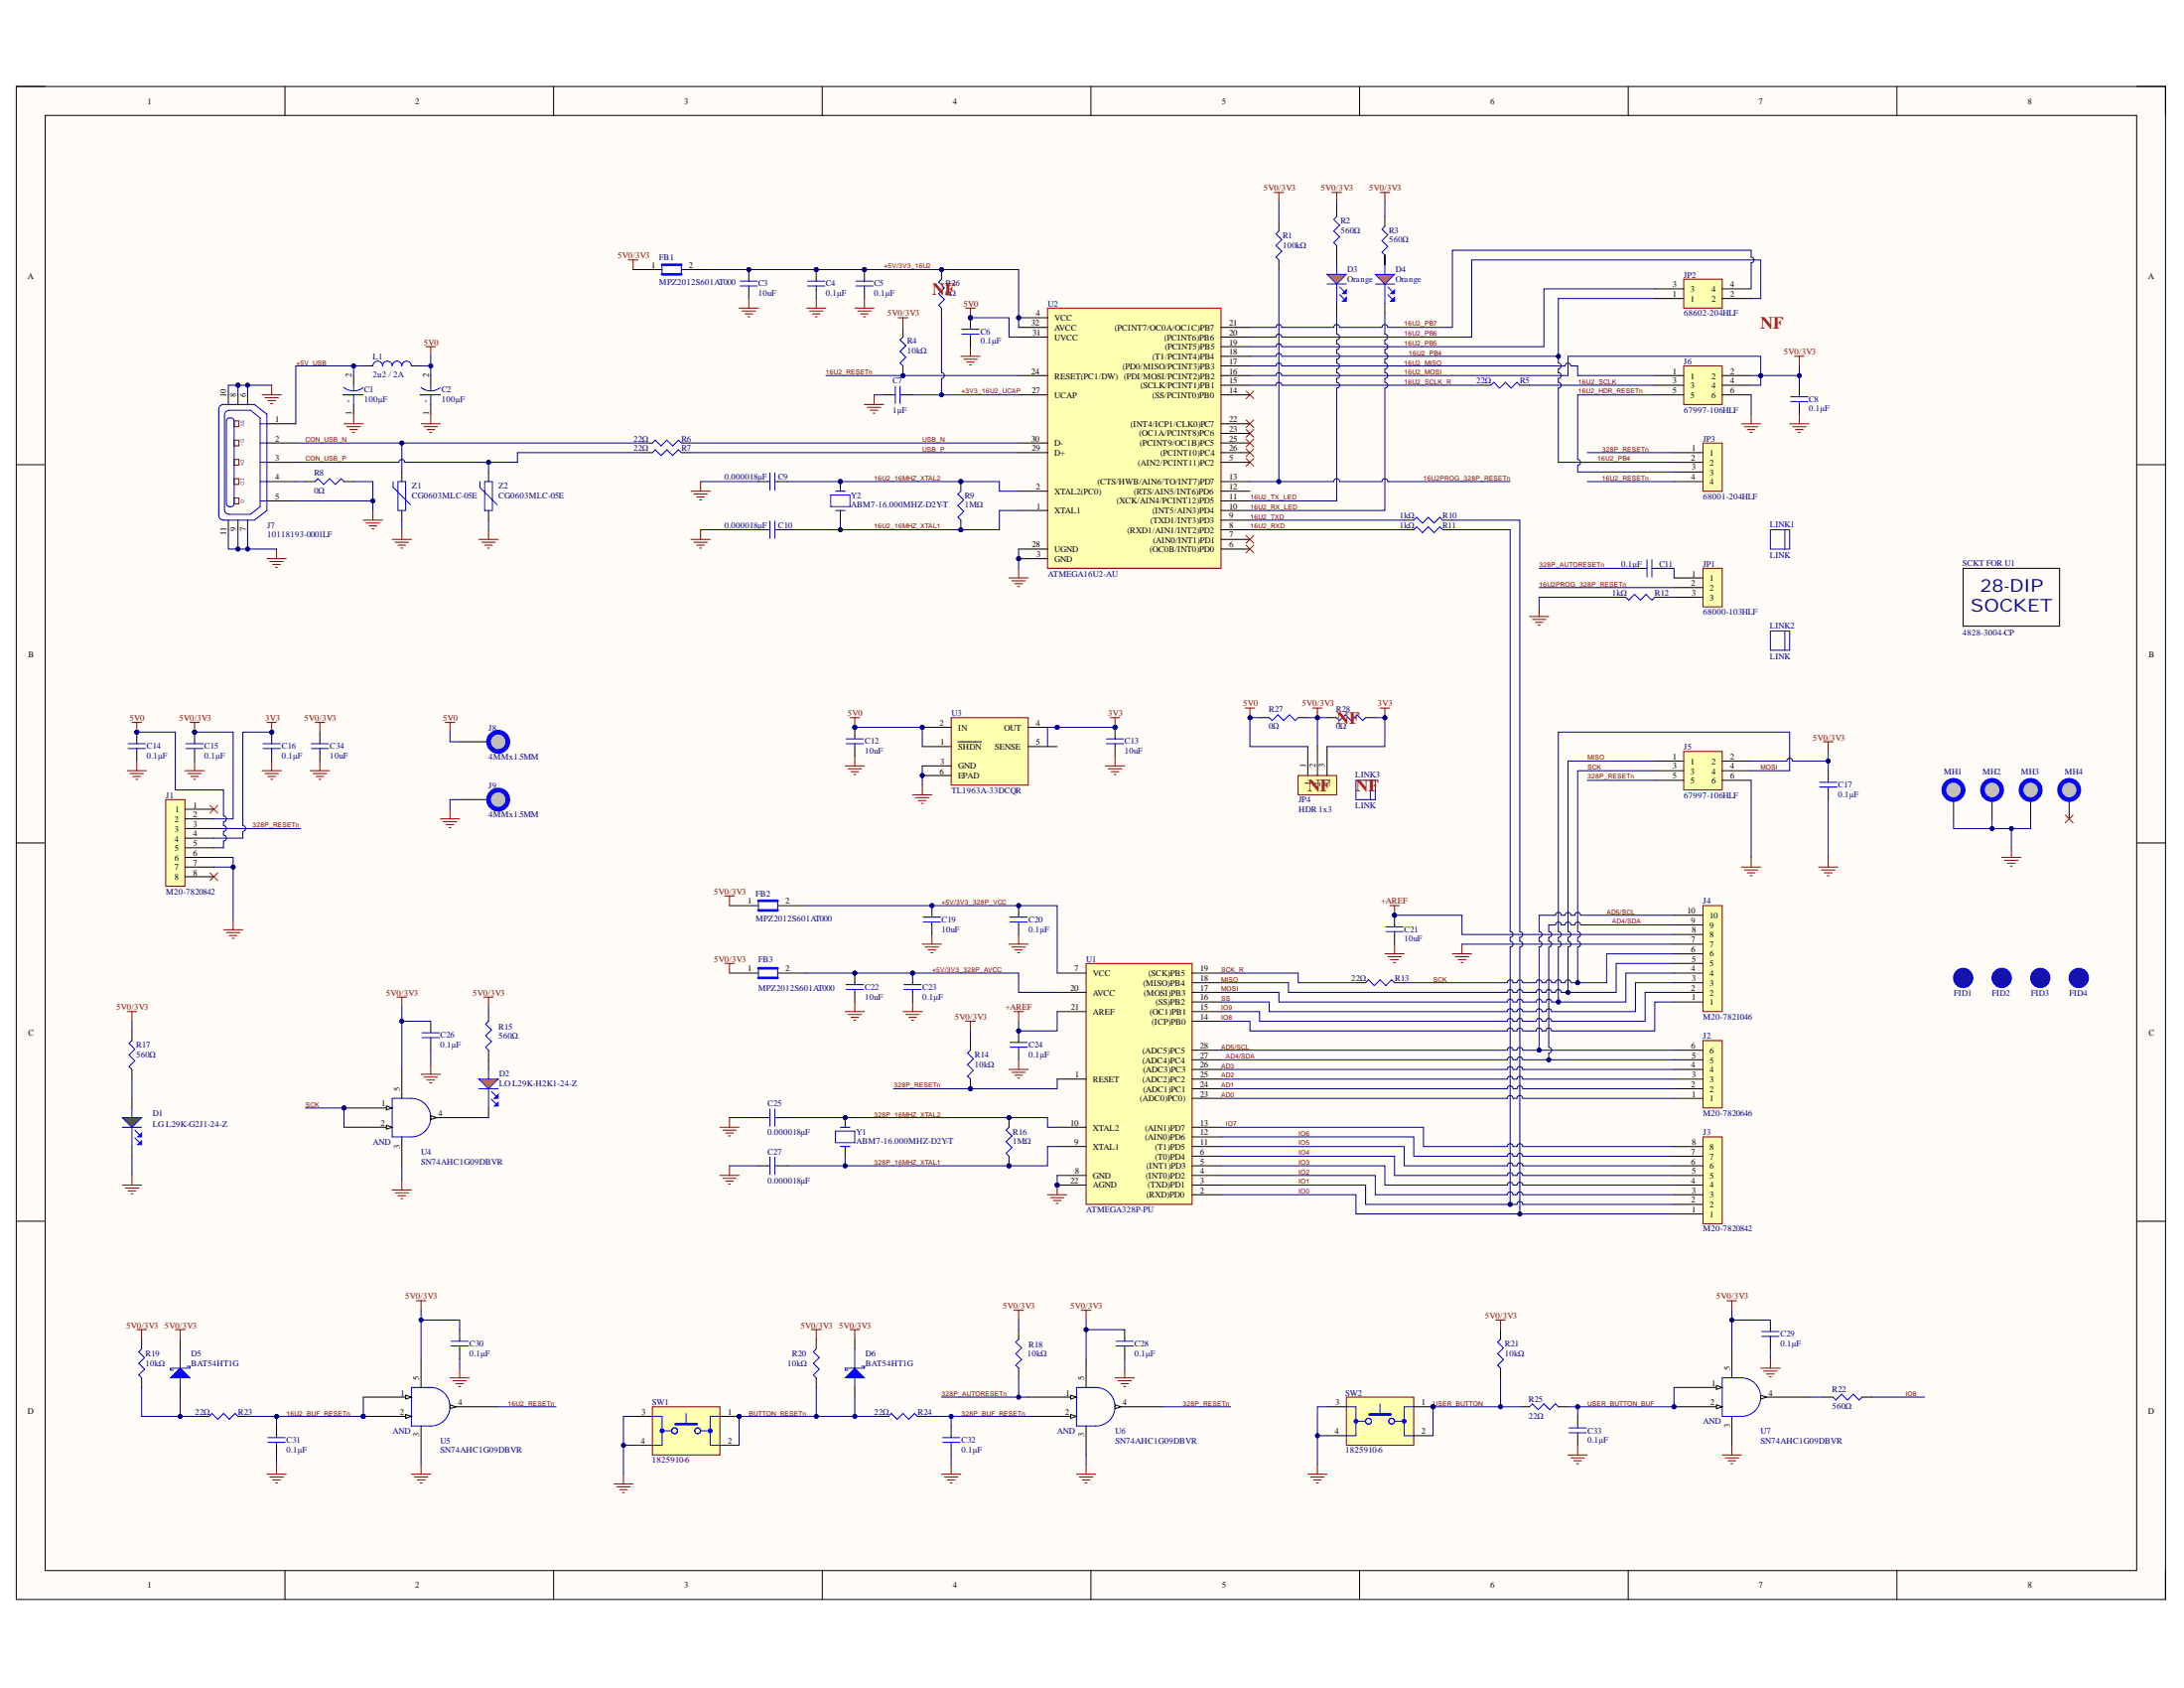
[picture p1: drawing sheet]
# Altium project 28Pins_Project_V1I1.PrjPcb
ClientCompanyName: FEDEVEL Academy; ClientContactEmail: robert.feranec@fedevel.com; ClientContactName: Robert Feranec; ClientWebsite: www.fedevel.com; Company: (c) 2015 FEDEVEL Academy; NotFitted: NF; Project: 28Pins; VersionRevision: V1I1
1 sheet, 109 parts. Net scope: global (net labels, ports and power ports of the same name join across sheets).
Board file: 28Pins_Project_V1I1_PCB.PcbDoc

## Sheet 28Pins_Schematic.SchDoc
size A2; DocumentNumber: 3; SheetNumber: 3; SheetTotal: 5; PageSetup: Record=PageOptions¦CenterHorizontal=True¦CenterVertical=True¦PrintScale=0.73¦XCorrection=1.00¦YCorrection=1.00¦PrintKind=0¦BorderSize=5000000¦LeftOffset=0¦BottomOffset=0¦Orientation=2¦PaperLength=1000¦PaperWidth=1000¦Scale=100¦PaperSource=7¦PrintQuality=-3¦MediaType=1¦DitherType=10¦PrintScaleMode=1¦PaperKind=A3¦PaperIndex=8

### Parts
C1  100µF  [C_ALU_C_SIZE]
C2  100µF  [C_ALU_C_SIZE]
C3  10uF  [C0805]
C4  0.1μF  [C0805]
C5  0.1μF  [C0805]
C6  0.1μF  [C0805]
C7  1μF  [C0805]
C8  0.1μF  [C0805]
C9  0.000018µF  [C0805]
C10  0.000018µF  [C0805]
C11  0.1μF  [C0805]
C12  10uF  [C0805]
C13  10uF  [C0805]
C14  0.1μF  [C0805]
C15  0.1μF  [C0805]
C16  0.1μF  [C0805]
C17  0.1μF  [C0805]
C19  10uF  [C0805]
C20  0.1μF  [C0805]
C21  10uF  [C0805]
C22  10uF  [C0805]
C23  0.1μF  [C0805]
C24  0.1μF  [C0805]
C25  0.000018µF  [C0805]
C26  0.1μF  [C0805]
C27  0.000018µF  [C0805]
C28  0.1μF  [C0805]
C29  0.1μF  [C0805]
C30  0.1μF  [C0805]
C31  0.1μF  [C0805]
C32  0.1μF  [C0805]
C33  0.1μF  [C0805]
C34  10uF  [C0805]
D1  LG L29K-G2J1-24-Z  [LED_0603]
D2  LO L29K-H2K1-24-Z  [LED_0603]
D3  Orange  [LED_0603]
D4  Orange  [LED_0603]
D5  BAT54HT1G  [SOD323]
D6  BAT54HT1G  [SOD323]
FB1  MPZ2012S601AT000  [C0805]
FB2  MPZ2012S601AT000  [C0805]
FB3  MPZ2012S601AT000  [C0805]
FID1  FID_1MMC  [FID_40X120D]  (value not drawn)  (no BOM)
FID2  FID_1MMC  [FID_40X120D]  (value not drawn)  (no BOM)
FID3  FID_1MMC  [FID_40X120D]  (value not drawn)  (no BOM)
FID4  FID_1MMC  [FID_40X120D]  (value not drawn)  (no BOM)
J1  M20-7820842  [Hdr_Female_1x8_2.54mm]
J2  M20-7820646  [Hdr_Female_1x6_2.54mm]
J3  M20-7820842  [Hdr_Female_1x8_2.54mm]
J4  M20-7821046  [Hdr_Female_1x10_2.54mm]
J5  67997-106HLF  [HDR_2x3_2.54MM]
J6  67997-106HLF  [HDR_2x3_2.54MM]
J7  10118193-0001LF  [10118193]
J8  4MMx1.5MM  [PAD_WITH_HOLE_4MMx1.5MM]  (no BOM)
J9  4MMx1.5MM  [PAD_WITH_HOLE_4MMx1.5MM]  (no BOM)
JP1  68000-103HLF  [Hdr_1x3_2.54mm]
JP2  68602-204HLF  [HDR_2x2_2.54MM]
JP3  68001-204HLF  [HDR_1x4_2.54MM]
JP4  HDR 1x3  [Hdr_1x3_2.54mm]
L1  2u2 / 2A  [C1210_IND]
LINK1  LINK  (mechanical)
LINK2  LINK  (mechanical)
LINK3  LINK  (mechanical)
MH1  MH_7.4MMC_3.2MMD  [MH_7.4MMD_3.2MMD]  (value not drawn)  (no BOM)
MH2  MH_7.4MMC_3.2MMD  [MH_7.4MMD_3.2MMD]  (value not drawn)  (no BOM)
MH3  MH_7.4MMC_3.2MMD  [MH_7.4MMD_3.2MMD]  (value not drawn)  (no BOM)
MH4  MH_7.4MMNC_3.2MMD  [MH_7.4MMD_3.2MMD_NON_COPPER_NPTH]  (value not drawn)  (no BOM)
R1  100kΩ  [R0805]
R2  560Ω  [R0805]
R3  560Ω  [R0805]
R4  10kΩ  [R0805]
R5  22Ω  [R0805]
R6  22Ω  [R0805]
R7  22Ω  [R0805]
R8  0Ω  [R0805]
R9  1MΩ  [R0805]
R10  1kΩ  [R0805]
R11  1kΩ  [R0805]
R12  1kΩ  [R0805]
R13  22Ω  [R0805]
R14  10kΩ  [R0805]
R15  560Ω  [R0805]
R16  1MΩ  [R0805]
R17  560Ω  [R0805]
R18  10kΩ  [R0805]
R19  10kΩ  [R0805]
R20  10kΩ  [R0805]
R21  10kΩ  [R0805]
R22  560Ω  [R0805]
R23  22Ω  [R0805]
R24  22Ω  [R0805]
R25  22Ω  [R0805]
R26  0Ω  [R0805]
R27  0Ω  [R0805]
R28  0Ω  [R0805]
SCKT_FOR_U1  4828-3004-CP  [28_DIP_7.62mm_SOCKET]
SW1  1825910-6  [1825910-6]
SW2  1825910-6  [1825910-6]
U1  ATMEGA328P-PU  [28_DIP_7.62mm]
U2  ATMEGA16U2-AU  [TQFP32]
U3  TL1963A-33DCQR  [DCQ (R-PDSO-G6)]
U4  SN74AHC1G09DBVR  [DBV_SOT_23_5]
U5  SN74AHC1G09DBVR  [DBV_SOT_23_5]
U6  SN74AHC1G09DBVR  [DBV_SOT_23_5]
U7  SN74AHC1G09DBVR  [DBV_SOT_23_5]
Y1  ABM7-16.000MHZ-D2Y-T  [ABM7_v1_1_BIG]
Y2  ABM7-16.000MHZ-D2Y-T  [ABM7_v1_1_BIG]
Z1  CG0603MLC-05E  [R0603]
Z2  CG0603MLC-05E  [R0603]

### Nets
3V3: C13.1 C16.1 J1.4 JP4.3 R28.1 U3.4(OUT)
5V0: C2.2 C6.1 C12.1 C14.1 J1.5 J8.1 JP4.1 L1.2 R27.2 U2.31(UVCC) U3.1(~{SHDN}) U3.2(IN)
16U2_MOSI: C8.1 C15.1 C17.1 C26.1 C28.1 C29.1 C30.1 C34.1 D5.1(Cathode) D6.1(Cathode) FB1.1 FB2.1 FB3.1 J1.2 J5.2 J6.2 J6.4 JP4.2 R1.2 R2.2 R3.2 R4.2 R14.2 R15.2 R17.2 R18.2 R19.2 R20.2 R21.2 R27.1 R28.2 U2.16((PDI/MOSI/PCINT2)PB2) U4.5(VCC) U5.5(VCC) U6.5(VCC) U7.5(VCC)  [also labelled 5V0/3V3]
+AREF: C21.1 C24.1 J4.8 U1.21(AREF)
GND: C1.1 C2.1 C3.2 C4.2 C5.2 C6.2 C7.1 C8.2 C9.1 C10.1 C12.2 C13.2 C14.2 C15.2 C16.2 C17.2 C19.2 C20.2 C21.2 C22.2 C23.2 C24.2 C25.1 C26.2 C27.1 C28.2 C29.2 C30.2 C31.2 C32.2 C33.2 C34.2 D1.1(cathode) J1.6 J1.7 J4.7 J5.6 J6.6 J7.5(P5) J7.6 J7.7 J7.8 J7.9 J7.10 J7.11 J9.1 MH1.1 MH2.1 MH3.1 R8.2 R12.2 SW1.3(MECH1) SW1.4(MECH2) SW2.3(MECH1) SW2.4(MECH2) U1.8(GND) U1.22(AGND) U2.3(GND) U2.28(UGND) U3.3(GND) U3.6(EPAD) U4.3(GND) U5.3(GND) U6.3(GND) U7.3(GND) Z1.1 Z2.1
16U2_16MHZ_XTAL1: C10.2 R9.1 U2.1(XTAL1) Y2.1
16U2_16MHZ_XTAL2: C9.2 R9.2 U2.2(XTAL2(PC0)) Y2.2
16U2_BUF_RESETn: C31.1 R23.2 U5.1(A) U5.2(B)
16U2_HDR_RESETn: J6.5 JP3.3
16U2_MISO: J6.1 U2.17((PD0/MISO/PCINT3)PB3)
16U2_PB4: JP2.1 JP3.2 U2.18((T1/PCINT4)PB4)
16U2_PB5: JP2.3 U2.19((PCINT5)PB5)
16U2_PB6: JP2.2 U2.20((PCINT6)PB6)
16U2_PB7: JP2.4 U2.21((PCINT7/OC0A/OC1C)PB7)
16U2_RESETn: JP3.4 R4.1 U2.24(RESET(PC1/DW)) U5.4(Y)
16U2_RX_LED: D4.1(cathode) U2.10((INT5/AIN3)PD4)
16U2_RXD: R11.1 U2.8((RXD1/AIN1/INT2)PD2)
16U2_SCLK: J6.3 R5.2
16U2_SCLK_R: R5.1 U2.15((SCLK/PCINT1)PB1)
16U2_TX_LED: D3.1(cathode) U2.11((XCK/AIN4/PCINT12)PD5)
16U2_TXD: R10.1 U2.9((TXD1/INT3)PD3)
16U2PROG_328P_RESETn: JP1.2 R1.1 U2.13((CTS/HWB/AIN6/TO/INT7)PD7)
328P_16MHZ_XTAL1: C27.2 R16.1 U1.9(XTAL1) Y1.1
328P_16MHZ_XTAL2: C25.2 R16.2 U1.10(XTAL2) Y1.2
328P_AUTORESETn: C11.1 R18.1 U6.1(A)
328P_BUF_RESETn: C32.1 R24.2 U6.2(B)
328P_RESETn: J1.3 J5.5 JP3.1 R14.1 U1.1(RESET) U6.4(Y)
+3V3_16U2_UCAP: C7.2 R26.1 U2.27(UCAP)
+5V/3V3_16U2: C3.1 C4.1 C5.1 FB1.2 R26.2 U2.4(VCC) U2.32(AVCC)
+5V/3V3_328P_AVCC: C22.1 C23.1 FB3.2 U1.20(AVCC)
+5V/3V3_328P_VCC: C19.1 C20.1 FB2.2 U1.7(VCC)
+5V_USB: C1.2 J7.1(P1) L1.1
AD0: J2.1 U1.23((ADC0)PC0))
AD1: J2.2 U1.24((ADC1)PC1)
AD2: J2.3 U1.25((ADC2)PC2)
AD3: J2.4 U1.26((ADC3)PC3)
AD4/SDA: J2.5 J4.9 U1.27((ADC4)PC4)
AD5/SCL: J2.6 J4.10 U1.28((ADC5)PC5)
BUTTON_RESETn: D6.2(Anode) R20.1 R24.1 SW1.1 SW1.2
CON_USB_N: J7.2(P2) R6.1 Z1.2
CON_USB_P: J7.3(P3) R7.1 Z2.2
IO0: J3.1 R10.2 U1.2((RXD)PD0)
IO1: J3.2 R11.2 U1.3((TXD)PD1)
IO2: J3.3 U1.4((INT0)PD2)
IO3: J3.4 U1.5((INT1)PD3)
IO4: J3.5 U1.6((T0)PD4)
IO5: J3.6 U1.11((T1)PD5)
IO6: J3.7 U1.12((AIN0)PD6)
IO7: J3.8 U1.13((AIN1)PD7)
IO8: J4.1 R22.1 U1.14((ICP)PB0)
IO9: J4.2 U1.15((OC1)PB1)
MISO: J4.5 J5.1 U1.18((MISO)PB4)
MOSI: J4.4 J5.4 U1.17((MOSI)PB3)
SCK: J4.6 J5.3 R13.2 U4.1(A) U4.2(B)
SCK_R: R13.1 U1.19((SCK)PB5)
SS: J4.3 U1.16((SS)PB2)
USB_N: R6.2 U2.30(D-)
USB_P: R7.2 U2.29(D+)
USER_BUTTON: R21.1 R25.1 SW2.1 SW2.2
USER_BUTTON_BUF: C33.1 R25.2 U7.1(A) U7.2(B)
NetC11_2: C11.2 JP1.1
NetD1_2: D1.2(ANODE) R17.1
NetD2_1: D2.1(cathode) U4.4(Y)
NetD2_2: D2.2(ANODE) R15.1
NetD3_2: D3.2(ANODE) R2.1
NetD4_2: D4.2(ANODE) R3.1
NetD5_2: D5.2(Anode) R19.1 R23.1
NetJ7_4: J7.4(P4) R8.1
NetJP1_3: JP1.3 R12.1
NetR22_2: R22.2 U7.4(Y)

Not connected (* = marked no-connect by the designer): J1 1* 8*; MH4 1*; U2 5((AIN2/PCINT11)PC2)* 6((OC0B/INT0)PD0)* 7((AIN0/INT1)PD1)* 12((RTS/AIN5/INT6)PD6) 14((SS/PCINT0)PB0)* 22((INT4/ICP1/CLK0)PC7)* 23((OC1A/PCINT8)PC6)* 25((PCINT9/OC1B)PC5)* 26((PCINT10)PC4)*; U3 5(SENSE)

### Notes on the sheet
- Reset Button
- User Button
